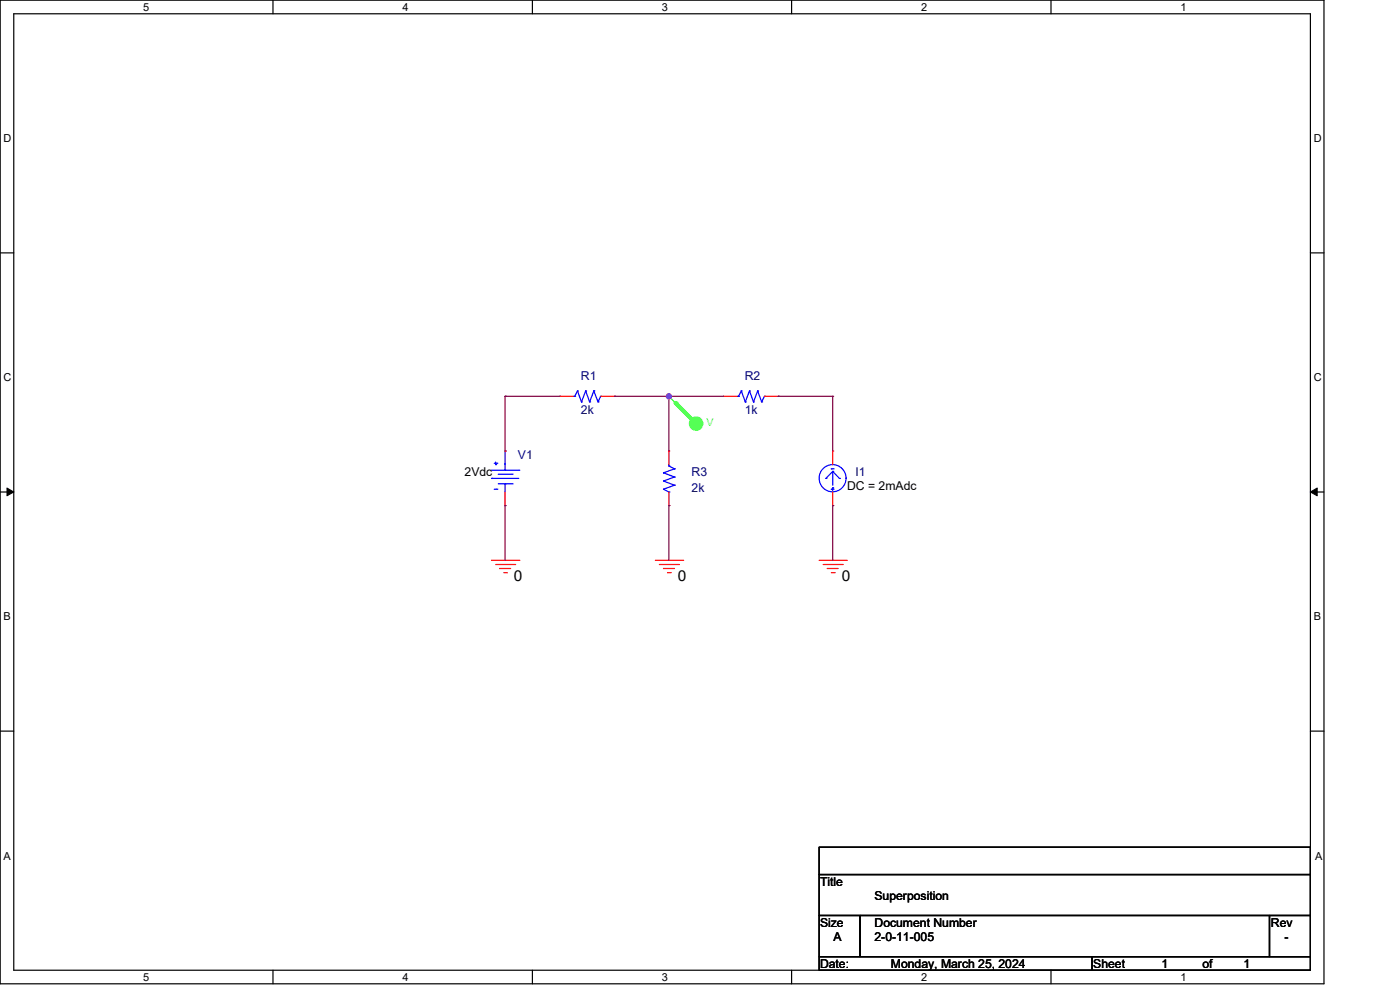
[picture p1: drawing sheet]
<svg xmlns="http://www.w3.org/2000/svg" width="297mm" height="210mm" viewBox="0 0 297 210" stroke-linecap="round" stroke-linejoin="round" font-family="sans-serif">
<g fill="none" stroke="#000" stroke-width=".25">
<path d="M0 0h280.6v208.4h-280.6zM2.9 2.9h274.8v202.6h-274.8zM57.8 0v2.9M112.8 0v2.9M167.8 0v2.9M222.7 0v2.9M0 53.6h2.9M277.7 53.6h2.9M0 104.2h2.9M277.7 104.2h2.9M0 154.9h2.9M277.7 154.9h2.9"/>
<path d="M173.6 179.4h104.1v5.8h-104.1zM173.6 185.2h104.1v8.7h-104.1zM173.6 193.9h8.7v8.7h-8.7zM182.3 193.9h86.7v8.7h-86.7zM269 193.9h8.7v8.7h-8.7zM57.8 205.5v2.9M112.8 205.5v2.9M167.8 205.5v2.9M173.6 202.6h57.8v2.9h-57.8zM222.7 205.5v2.9M231.4 202.6h46.3v2.9h-46.3z"/>
</g>
<path d="M1.5 103.4l1.4 .8-1.4 .8zM277.7 104.2l1.4-.8v1.6z" fill="#000" stroke="#000" stroke-width=".21"/>
<g fill="none" stroke="#f00" stroke-width=".25">
<path d="M104.2 118.7h5.7M105 119.6h4.1M109.1 119.6h.1M109.9 118.7h.1M138.9 118.7h5.8M139.7 119.6h4.1M143.8 119.6h.1M144.7 118.7h.1M173.6 118.7h5.7M174.4 119.6h4.1M178.5 119.6h.1M179.3 118.7h.1"/>
<path d="M105.9 120.4h.1M105.9 120.4h2.3M106.8 121.3h.5M107.3 121.3h.1M140.6 120.4h.1M140.6 120.4h2.3M141.5 121.3h.5M142 121.3h.1M175.3 120.4h.1M175.3 120.4h2.3M176.2 121.3h.6M176.8 121.3h.1"/>
</g>
<circle cx="147.5" cy="89.7" r="1.42" fill="#5f5" stroke="#5f5" stroke-width=".25"/>
<path d="M141.7 83.9h.1M141.7 83.9l5.8 5.8" fill="none" stroke="#5f5" stroke-width=".25"/>
<path d="M143.2 85.4l4.3 4.3" fill="none" stroke="#5f5" stroke-width=".85"/>
<circle cx="143.2" cy="85.4" r=".42" fill="#5f5"/>
<g fill="none" stroke="#00f" stroke-width=".25">
<path d="M104.2 99.6h5.7M104.7 98.1h.6M105 98.4h.1M105 97.9v.5M105.3 98.1h.1M107 99.6h.1M107 95.5h.1M107 95.5v4.1M109.9 99.6h.1M121.5 83.9h.3M121.8 83.9h.1M122.4 82.8h.1"/>
<path d="M122.4 82.8l-.6 1.1M122.4 82.8l.8 2.3M123.2 85.1h.1M124.1 82.8h.1M124.1 82.8l-.9 2.3M124.1 82.8l.9 2.3M125 85.1h.1M125.8 82.8h.1M125.8 82.8l-.8 2.3M125.8 82.8l.9 2.3M126.7 85.1h.1M127.3 83.9h.1"/>
<path d="M127.3 83.9l-.6 1.2M141.7 98.7h.1M141.7 98.7l1.2 .6M141.7 98.4v.3M142.9 99.3h.1M142.9 99.3l-2.3 .8M156.2 83.9h.3M156.5 83.9h.1M157.1 82.8h.1M157.1 82.8l-.6 1.1M157.1 82.8l.8 2.3M157.9 85.1h.1"/>
<path d="M158.8 82.8h.1M158.8 82.8l-.9 2.3M158.8 82.8l.9 2.3M159.7 85.1h.1M160.6 82.8h.1M160.6 82.8l-.9 2.3M160.6 82.8l.8 2.3M161.4 85.1h.1M162 83.9h.1M162 83.9l-.6 1.2M176.2 99.3h.1M176.2 99.3h.6"/>
<path d="M176.5 99.9h.1M176.5 99.9v2.9M176.5 99.9l1.4 1.4M176.5 99.9l-1.5 1.4M104.2 101.3h.1M104.2 101.3h5.7M104.7 103.6h.6M105.3 103.6h.1M105.6 100.4h2.9M105.6 102.5h2.9M107 102.5h.1M107 102.5v1.7"/>
<path d="M108.5 100.4h.1M108.5 102.5h.1M140.6 100.1h.1M140.6 101.9h.1M140.6 103.6h.1M140.6 100.1l2.3 .9M140.6 101.9l2.3 .9M140.6 103.6l1.1 .6M141.7 104.2h.1M142.9 101h.1M142.9 102.8h.1M142.9 101l-2.3 .9"/>
<path d="M142.9 102.8l-2.3 .8M175 101.3h.1M176.2 103.6h.1M176.2 103.6h.6M176.5 103.3h.1M176.5 103.3v.6M177.9 101.3h.1"/>
<circle cx="176.4" cy="101.3" r="2.87"/>
</g>
<g fill="none" stroke="#f00" stroke-width=".25">
<path d="M107 95.5h.1M118.6 83.9h.1M118.6 83.9h2.9M127.3 83.9h2.9M130.2 83.9h.1M141.7 95.5h.1M141.7 95.5v2.9M153.3 83.9h.1M153.3 83.9h2.9M162 83.9h2.9M164.9 83.9h.1M176.5 95.5h.1"/>
<path d="M176.5 95.5v2.9M107 107.1h.1M107 104.2v2.9M141.7 107.1h.1M141.7 104.2v2.9M176.5 107.1h.1M176.5 104.2v2.9"/>
</g>
<g fill="none" stroke="#800040" stroke-width=".25">
<path d="M107 83.9h.1M107 83.9v11.6M107 83.9h11.6M130.2 83.9h.1M130.2 83.9h23.1M141.7 83.9h.1M141.7 83.9v11.6M164.9 83.9h.1M164.9 83.9h11.6M176.5 83.9h.1M176.5 83.9v11.6M107 107.1h.1"/>
<path d="M107 107.1v11.6M141.7 107.1h.1M141.7 107.1v11.6M176.5 107.1h.1M176.5 107.1v11.6"/>
</g>
<circle cx="141.7" cy="83.9" r=".55" fill="#f0f" stroke="#f0f" stroke-width=".25"/>
<g font-size="3.2">
<text x="108.9" y="123">0</text>
<text x="143.6" y="123">0</text>
<text x="178.4" y="123">0</text>
</g>
<g font-size="2.6" fill="#000080">
<text x="123.1" y="80.5">R1</text>
<text x="157.8" y="80.5">R2</text>
<text x="123.1" y="87.8">2k</text>
<text x="157.8" y="87.8">1k</text>
<text x="109.8" y="97.3">V1</text>
<text x="146.6" y="100.8">R3</text>
<text x="181.3" y="100.8">I1</text>
<text x="146.6" y="104.3">2k</text>
</g>
<g font-size="2.6">
<text x="98.5" y="100.8">2Vdc</text>
<text x="179.5" y="103.7">DC = 2mAdc</text>
<text x="173.8" y="187.7">Title</text>
<text x="185.3" y="190.6">Superposition</text>
<text x="173.8" y="196.3">Size</text>
<text x="185.3" y="196.3">Document Number</text>
<text x="269.3" y="196.3">Rev</text>
<text x="176.7" y="199.3">A</text>
<text x="185.3" y="199.3">2-0-11-005</text>
<text x="272.2" y="199.3">-</text>
<text x="173.8" y="205.1">Date:</text>
<text x="188.8" y="205.1">Monday, March 25, 2024</text>
<text x="231.7" y="205.1">Sheet</text>
<text x="246.2" y="205.1">1</text>
<text x="254.8" y="205.1">of</text>
<text x="263.5" y="205.1">1</text>
</g>
<g font-size="2.3">
<text x="30.4" y="2.2">5</text>
<text x="85.3" y="2.2">4</text>
<text x="140.3" y="2.2">3</text>
<text x="195.2" y="2.2">2</text>
<text x="250.2" y="2.2">1</text>
<text x=".8" y="30.1">D</text>
<text x="278.4" y="30.1">D</text>
<text x=".8" y="80.8">C</text>
<text x="278.4" y="80.8">C</text>
<text x=".8" y="131.4">B</text>
<text x="278.4" y="131.4">B</text>
<text x=".8" y="182.2">A</text>
<text x="278.7" y="182.2">A</text>
<text x="30.4" y="207.7">5</text>
<text x="85.3" y="207.7">4</text>
<text x="140.3" y="207.7">3</text>
<text x="195.2" y="207.7">2</text>
<text x="250.2" y="207.7">1</text>
</g>
<text font-size="2.3" fill="#5f5" x="149.7" y="90.2">V</text>
</svg>
